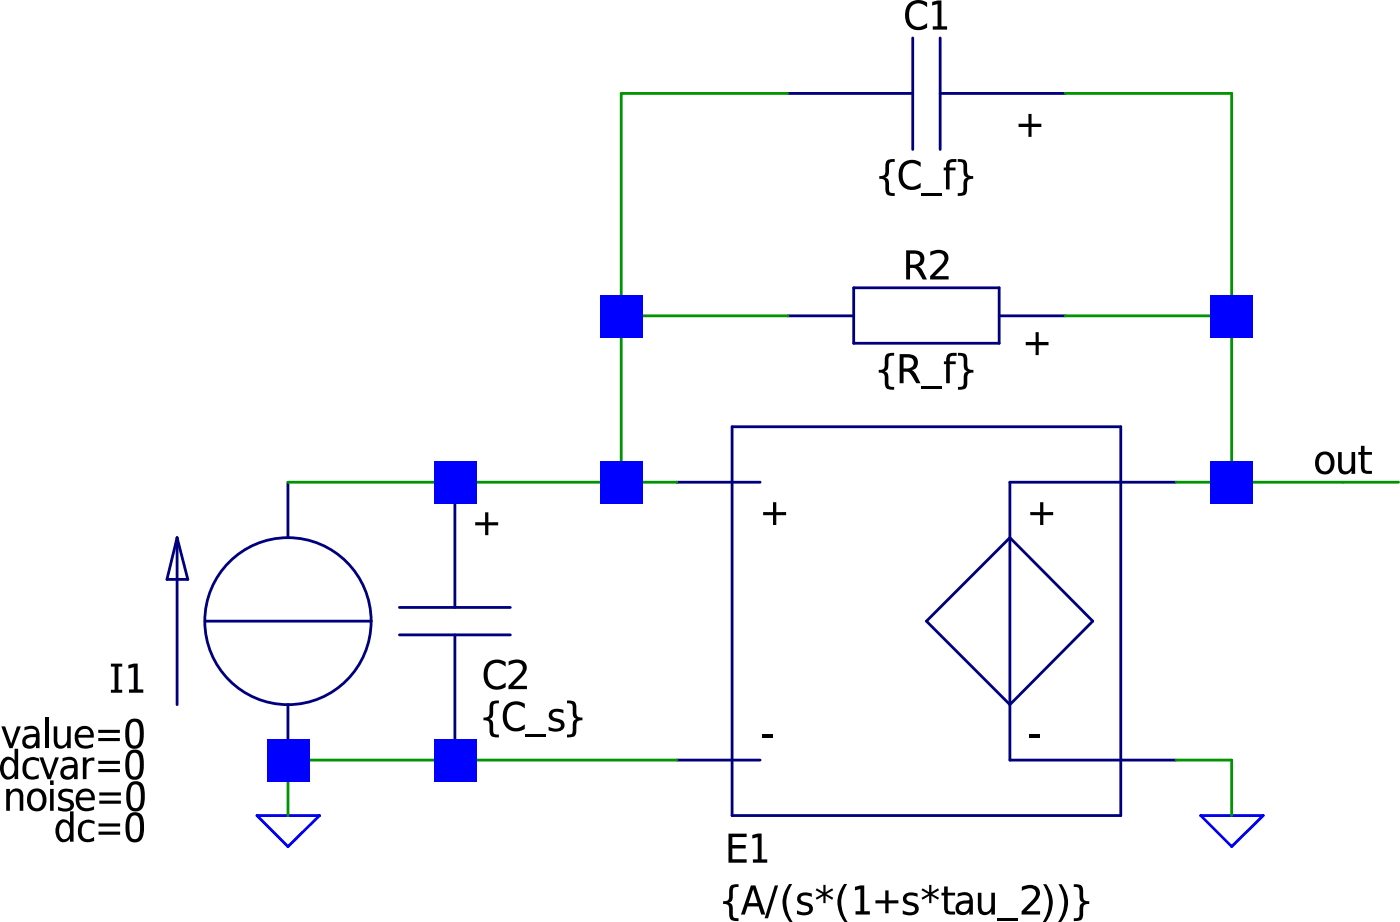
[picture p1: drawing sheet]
Version 4
SHEET 1 880 680
WIRE 160 0 112 0
WIRE 288 0 240 0
WIRE 112 64 112 0
WIRE 160 64 112 64
WIRE 288 64 288 0
WIRE 288 64 240 64
WIRE 64 112 16 112
WIRE 112 112 112 64
WIRE 112 112 64 112
WIRE 128 112 112 112
WIRE 288 112 288 64
WIRE 288 112 272 112
WIRE 320 112 288 112
WIRE 336 112 320 112
WIRE 64 192 16 192
WIRE 128 192 64 192
WIRE 288 192 272 192
WIRE 16 208 16 192
WIRE 288 208 288 192
FLAG 16 208 0
FLAG 288 208 0
FLAG 320 112 out
SYMBOL SLI 16 192 R180
WINDOW 0 41 24 Left 2
WINDOW 3 41 8 Left 2
WINDOW 123 41 -19 Left 2
WINDOW 39 41 -1 Left 2
WINDOW 40 41 -10 Left 2
SYMATTR InstName I1
SYMBOL SLR 240 64 R90
WINDOW 0 -8 40 VBottom 2
WINDOW 3 8 40 VTop 2
SYMATTR InstName R2
SYMATTR Value {R_f}
SYMBOL SLC 240 0 R90
WINDOW 0 -16 40 VBottom 2
WINDOW 3 16 40 VTop 2
SYMATTR InstName C1
SYMATTR Value {C_f}
SYMBOL SLE 208 96 R0
WINDOW 0 -66 121 Left 2
WINDOW 3 -67 136 Left 2
SYMATTR InstName E1
SYMATTR Value {A/(s*(1+s*tau_2))}
SYMBOL SLC 64 112 R0
SYMATTR InstName C2
SYMATTR Value {C_s}
